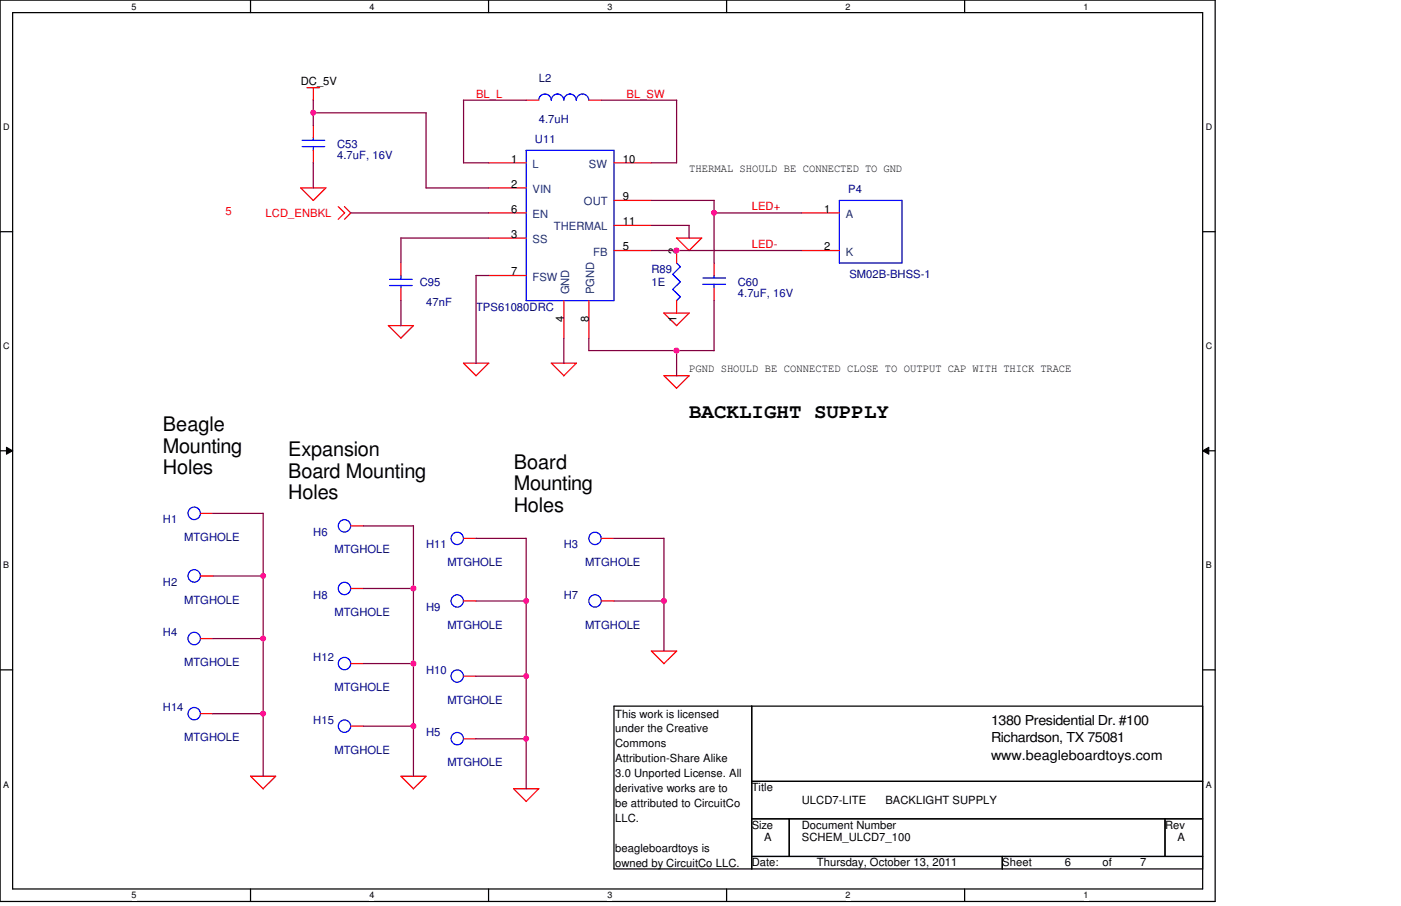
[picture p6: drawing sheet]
<svg xmlns="http://www.w3.org/2000/svg" width="432mm" height="279mm" viewBox="0 0 432 279" stroke-linecap="round" stroke-linejoin="round" font-family="sans-serif">
<path d="M0 0h374.5v278h-374.5zM3.9 3.9h366.8v270.3h-366.8z" fill="none" stroke="#000" stroke-width=".38"/>
<g fill="#fff">
<path d="M40.6 .5h1.5v3.1h-1.5z"/>
<path d="M40.6 274.6h1.5v3.1h-1.5z"/>
</g>
<path d="M77.2 0v3.9M77.2 274.2v3.8" fill="none" stroke="#000" stroke-width=".38"/>
<g fill="#fff">
<path d="M113.9 .5h1.5v3.1h-1.5z"/>
<path d="M113.9 274.6h1.5v3.1h-1.5z"/>
</g>
<path d="M150.6 0v3.9M150.6 274.2v3.8" fill="none" stroke="#000" stroke-width=".38"/>
<g fill="#fff">
<path d="M187.2 .5h1.6v3.1h-1.6z"/>
<path d="M187.2 274.6h1.6v3.1h-1.6z"/>
</g>
<path d="M223.9 0v3.9M223.9 274.2v3.8" fill="none" stroke="#000" stroke-width=".38"/>
<g fill="#fff">
<path d="M260.6 .5h1.5v3.1h-1.5z"/>
<path d="M260.6 274.6h1.5v3.1h-1.5z"/>
</g>
<path d="M297.3 0v3.9M297.3 274.2v3.8" fill="none" stroke="#000" stroke-width=".38"/>
<g fill="#fff">
<path d="M334 .5h1.5v3.1h-1.5z"/>
<path d="M334 274.6h1.5v3.1h-1.5z"/>
<path d="M1 37.7h2v3.1h-2z"/>
<path d="M371.6 37.7h2v3.1h-2z"/>
<path d="M1 105.2h2v3.1h-2z"/>
<path d="M371.6 105.2h2v3.1h-2z"/>
</g>
<path d="M0 71.5h3.9M370.7 71.5h3.8" fill="none" stroke="#000" stroke-width=".38"/>
<g fill="#fff">
<path d="M1 172.8h1.8v3.1h-1.8z"/>
<path d="M371.6 172.8h1.9v3.1h-1.9z"/>
</g>
<path d="M0 139h3.9M370.7 139h3.8" fill="none" stroke="#000" stroke-width=".38"/>
<path d="M2 137.9l1.9 1.1-1.9 1.1zM370.7 139l1.9-1.1v2.2z" fill="#000"/>
<path d="M2 137.9l1.9 1.1-1.9 1.1zM370.7 139l1.9-1.1v2.2z" fill="none" stroke="#000" stroke-width=".31"/>
<g fill="#fff">
<path d="M1 240.4h1.8v3.1h-1.8z"/>
<path d="M371.6 240.4h1.9v3.1h-1.9z"/>
</g>
<path d="M0 206.6h3.9M189.2 217.8h181.5v50.2h-181.5zM231.7 217.8v50.2M370.7 206.6h3.8M231.7 241h139M231.7 252.5h139M243.2 252.5v11.6M359.1 252.5v11.6M231.7 264.1h139M308.9 264.1v3.9" fill="none" stroke="#000" stroke-width=".38"/>
<g fill="none" stroke="#f00" stroke-width=".38">
<path d="M94.6 27.1h3.9M96.6 27.1v3.8M96.6 38.7v3.8M162.2 30.9h3.8M181.5 30.9h3.8M96.6 46.4v3.8M100.4 58l-3.9 3.8M100.5 58h-7.8l3.9 3.8M150.6 58h11.6M150.6 50.2h11.6M189.2 50.2h11.6M104.2 63.7l2 2-2 1.9"/>
<path d="M106.2 63.7l1.9 2-1.9 1.9M150.6 73.4h11.6M150.6 65.7h11.6M189.2 77.3h11.6M189.2 61.8h11.6M189.2 69.5h11.6M208.5 73.4l3.8 3.9 3.9-3.9M208.5 73.4h7.8M208.5 77.3v3.8M247.1 65.7h11.6M247.1 77.3h11.6M123.6 81.1v3.9"/>
<path d="M123.6 88.8v3.9M150.6 85h11.6M173.8 92.7v11.6M181.5 92.7v11.6M204.6 96.5l3.9 3.9M204.6 96.6h7.8M208.5 92.7v3.9M212.4 96.6l-3.9 3.9M220.1 81.1v3.9M220.1 88.8v3.9M119.7 100.4l3.9 3.9M119.7 100.4h7.8l-4 3.9"/>
<path d="M142.8 112l3.9 3.9 4-3.9h-7.8M169.9 112l3.8 3.9 3.9-3.9M169.9 112h7.8M204.6 115.8l3.9 4 3.9-3.9M204.6 115.9h7.8M61.8 158.3h3.9M61.8 177.6h3.9M108.1 162.2h3.9M142.9 166h3.8M185.3 166h3.9M61.8 196.9h3.9M108.1 181.5h3.9"/>
<path d="M142.9 185.3h3.8M185.3 185.3h3.9M108.1 204.6h3.9M142.9 208.5h3.8M200.7 200.7l3.9 3.9M200.8 200.8h7.8M208.5 200.8l-3.9 3.9M61.8 220.1h3.9M77.2 239.4l3.9 3.8M77.3 239.4h7.7l-3.9 3.9M108.1 223.9h3.9M123.5 239.4l3.9 3.8"/>
<path d="M123.6 239.4h7.8M131.3 239.4l-3.9 3.9M142.9 227.8h3.8M158.3 243.2l3.9 3.9M158.3 243.2h7.8l-4 4"/>
</g>
<g fill="none" stroke="#00f" stroke-width=".38">
<path d="M166 30.9a1.95 1.95 0 0 1 2-1.9 1.95 1.95 0 0 1 1.9 1.9 1.9 1.9 0 0 1 1.9-1.9 1.96 1.96 0 0 1 2 1.9 1.9 1.9 0 0 1 1.9-1.9 1.96 1.96 0 0 1 1.9 1.9 1.93 1.93 0 0 1 2-1.9 1.93 1.93 0 0 1 1.9 1.9M93.1 45.2h7M93.1 43.3h7M96.6 42.5v.8M96.6 45.2v1.2M162.2 46.4h27v46.3h-27zM258.7 61.8h19.3v19.3h-19.3zM120.1 86.1h6.9M120.1 88.1h6.9M123.6 85v1.2M123.6 88v.8M207.3 89.2l2.4 2.4"/>
<path d="M207.3 84.6l2.4 2.4M208.5 81.1l1.2 1.2M209.7 91.5l-1.2 1.3M209.7 82.3l-2.4 2.3M209.7 86.9l-2.4 2.4M216.6 87.7h7M216.6 85.7h7M220.1 85v.8M220.1 87.6v1.2"/>
<circle cx="59.8" cy="158.3" r="1.92"/>
<circle cx="59.8" cy="177.6" r="1.92"/>
<circle cx="106.2" cy="162.2" r="1.9"/>
<circle cx="140.9" cy="166" r="1.9"/>
<circle cx="183.4" cy="166" r="1.9"/>
<circle cx="59.8" cy="196.9" r="1.92"/>
<circle cx="106.2" cy="181.5" r="1.9"/>
<circle cx="140.9" cy="185.3" r="1.9"/>
<circle cx="183.4" cy="185.3" r="1.9"/>
<circle cx="106.2" cy="204.6" r="1.9"/>
<circle cx="140.9" cy="208.5" r="1.9"/>
<circle cx="59.9" cy="220.1" r="1.9"/>
<circle cx="106.2" cy="223.9" r="1.9"/>
<circle cx="140.9" cy="227.8" r="1.9"/>
</g>
<g fill="none" stroke="#800040" stroke-width=".38">
<path d="M96.6 30.9v7.8M96.6 34.8h34.8M131.3 34.8v23.2M162.2 30.9h-19.3v19.3h7.8M185.3 30.9h23.3M208.5 30.9v19.3h-7.8M96.6 50.2v7.8M131.3 58h19.4M108.1 65.7h42.5M123.5 73.4h27.1M123.6 73.4v7.8M200.8 61.8h19.3"/>
<path d="M200.8 77.3h46.4M200.8 69.5h11.6M212.4 69.5v3.9M220.1 65.7h27.1M220.1 61.8v19.4M123.6 92.7v7.8M150.6 85h-3.9v27.1M220.1 92.7v15.5M173.8 104.3v7.8M181.5 104.2v3.9h38.6M208.5 108.1v7.8M65.6 158.3h15.5"/>
<path d="M81.1 158.3v81.1M65.6 177.6h15.5M112 162.2h15.4M127.4 162.1v77.3M146.7 166h15.5M162.2 166v77.2M189.2 166h15.4M204.6 166v34.8M65.6 196.9h15.5M112 181.5h15.4M146.7 185.3h15.5M189.2 185.3h15.4"/>
<path d="M112 204.6h15.4M146.7 208.5h15.5M65.6 220.1h15.5M112 223.9h15.4M146.7 227.8h15.5"/>
</g>
<circle cx="96.5" cy="34.7" r=".75" fill="#f0f"/>
<circle cx="96.5" cy="34.7" r=".75" fill="none" stroke="#f0f" stroke-width=".38"/>
<circle cx="208.5" cy="77.2" r=".75" fill="#f0f"/>
<circle cx="208.5" cy="77.2" r=".75" fill="none" stroke="#f0f" stroke-width=".38"/>
<circle cx="220.1" cy="65.6" r=".75" fill="#f0f"/>
<circle cx="220.1" cy="65.6" r=".75" fill="none" stroke="#f0f" stroke-width=".38"/>
<circle cx="162.1" cy="185.3" r=".75" fill="#f0f"/>
<circle cx="162.1" cy="185.3" r=".75" fill="none" stroke="#f0f" stroke-width=".38"/>
<circle cx="162.1" cy="227.8" r=".75" fill="#f0f"/>
<circle cx="162.1" cy="227.8" r=".75" fill="none" stroke="#f0f" stroke-width=".38"/>
<circle cx="162.1" cy="208.5" r=".75" fill="#f0f"/>
<circle cx="162.1" cy="208.5" r=".75" fill="none" stroke="#f0f" stroke-width=".38"/>
<circle cx="127.4" cy="181.5" r=".75" fill="#f0f"/>
<circle cx="127.4" cy="181.5" r=".75" fill="none" stroke="#f0f" stroke-width=".38"/>
<circle cx="127.4" cy="223.9" r=".76" fill="#f0f"/>
<circle cx="127.4" cy="223.9" r=".76" fill="none" stroke="#f0f" stroke-width=".38"/>
<circle cx="127.4" cy="204.6" r=".76" fill="#f0f"/>
<circle cx="127.4" cy="204.6" r=".76" fill="none" stroke="#f0f" stroke-width=".38"/>
<circle cx="208.5" cy="108.1" r=".76" fill="#f0f"/>
<circle cx="208.5" cy="108.1" r=".76" fill="none" stroke="#f0f" stroke-width=".38"/>
<circle cx="81.1" cy="177.6" r=".75" fill="#f0f"/>
<circle cx="81.1" cy="177.6" r=".75" fill="none" stroke="#f0f" stroke-width=".38"/>
<circle cx="81.1" cy="220.1" r=".75" fill="#f0f"/>
<circle cx="81.1" cy="220.1" r=".75" fill="none" stroke="#f0f" stroke-width=".38"/>
<circle cx="81.1" cy="196.9" r=".75" fill="#f0f"/>
<circle cx="81.1" cy="196.9" r=".75" fill="none" stroke="#f0f" stroke-width=".38"/>
<circle cx="204.6" cy="185.3" r=".76" fill="#f0f"/>
<circle cx="204.6" cy="185.3" r=".76" fill="none" stroke="#f0f" stroke-width=".38"/>
<g font-size="6.2">
<text x="212.4" y="128.8">BACKLIGHT SUPPLY</text>
<text x="50.2" y="133">Beagle</text>
<text x="50.2" y="139.6">Mounting</text>
<text x="88.8" y="140.7">Expansion</text>
<text x="50.2" y="146.2">Holes</text>
<text x="88.8" y="147.3">Board Mounting</text>
<text x="158.3" y="144.6">Board</text>
<text x="88.8" y="153.9">Holes</text>
<text x="158.3" y="151.2">Mounting</text>
<text x="158.3" y="157.8">Holes</text>
</g>
<g font-size="4.2">
<text x="305.4" y="223.5">1380 Presidential Dr. #100</text>
<text x="305.4" y="228.9">Richardson, TX 75081</text>
<text x="305.4" y="234.3">www.beagleboardtoys.com</text>
</g>
<g font-size="3.5">
<text x="92.7" y="26.3">DC_5V</text>
<text x="157.5" y="50.2">1</text>
<text x="191.9" y="50.2">10</text>
<text x="212.4" y="53">THERMAL SHOULD BE CONNECTED TO GND</text>
<text x="157.5" y="57.9">2</text>
<text x="157.5" y="65.6">6</text>
<text x="191.9" y="61.8">9</text>
<text x="254" y="65.6">1</text>
<text x="191.9" y="69.5">11</text>
<text x="157.5" y="73.4">3</text>
<text x="191.9" y="77.2">5</text>
<text x="254" y="77.2">2</text>
<text x="208.5" y="78.4" transform="rotate(-90 208.5 78.4)">2</text>
<text x="157.5" y="84.9">7</text>
<text x="173.7" y="99.4" transform="rotate(-90 173.7 99.4)">4</text>
<text x="181.4" y="99.4" transform="rotate(-90 181.4 99.4)">8</text>
<text x="208.5" y="99.4" transform="rotate(-90 208.5 99.4)">1</text>
<text x="212.4" y="114.8">PGND SHOULD BE CONNECTED CLOSE TO OUTPUT CAP WITH THICK TRACE</text>
<text x="189.6" y="221.3">This work is licensed</text>
<text x="189.6" y="225.9">under the Creative</text>
<text x="189.6" y="230.5">Commons</text>
<text x="189.6" y="235.1">Attribution-Share Alike</text>
<text x="189.6" y="239.7">3.0 Unported License. All</text>
<text x="189.6" y="244.3">derivative works are to</text>
<text x="231.7" y="244.1">Title</text>
<text x="189.6" y="249">be attributed to CircuitCo</text>
<text x="247.1" y="247.9">ULCD7-LITE</text>
<text x="272.9" y="247.9">BACKLIGHT SUPPLY</text>
<text x="189.6" y="253.6">LLC.</text>
<text x="231.7" y="255.6">Size</text>
<text x="247.1" y="255.6">Document Number</text>
<text x="359.1" y="255.6">Rev</text>
<text x="189.6" y="262.8">beagleboardtoys is</text>
<text x="235.5" y="259.5">A</text>
<text x="247.1" y="259.5">SCHEM_ULCD7_100</text>
<text x="363" y="259.5">A</text>
<text x="189.6" y="267.4">owned by CircuitCo LLC.</text>
<text x="231.7" y="267.2">Date:</text>
<text x="251.8" y="267.2">Thursday, October 13, 2011</text>
<text x="308.9" y="267.2">Sheet</text>
<text x="328.2" y="267.2">6</text>
<text x="339.8" y="267.2">of</text>
<text x="351.4" y="267.2">7</text>
</g>
<g font-size="3.5" fill="#000080">
<text x="166" y="25.1">L2</text>
<text x="166" y="37.9">4.7uH</text>
<text x="103.9" y="45.6">C53</text>
<text x="164.9" y="44.1">U11</text>
<text x="103.9" y="49.1">4.7uF, 16V</text>
<text x="261.4" y="59.5">P4</text>
<text x="129.4" y="88.1">C95</text>
<text x="200.8" y="84.2">R89</text>
<text x="200.8" y="88.1">1E</text>
<text x="227.4" y="88.1">C60</text>
<text x="261.8" y="85.7">SM02B-BHSS-1</text>
<text x="131.3" y="94.2">47nF</text>
<text x="146.7" y="95.8">TPS61080DRC</text>
<text x="227.4" y="91.5">4.7uF, 16V</text>
<text x="50.2" y="161.4">H1</text>
<text x="56.8" y="166.8">MTGHOLE</text>
<text x="96.6" y="165.3">H6</text>
<text x="103.1" y="170.7">MTGHOLE</text>
<text x="131.3" y="169.1">H11</text>
<text x="173.8" y="169.1">H3</text>
<text x="137.9" y="174.5">MTGHOLE</text>
<text x="180.3" y="174.5">MTGHOLE</text>
<text x="50.2" y="180.7">H2</text>
<text x="96.6" y="184.6">H8</text>
<text x="173.8" y="184.6">H7</text>
<text x="56.8" y="186.1">MTGHOLE</text>
<text x="103.1" y="190">MTGHOLE</text>
<text x="131.3" y="188.4">H9</text>
<text x="50.2" y="196.2">H4</text>
<text x="137.9" y="193.8">MTGHOLE</text>
<text x="180.3" y="193.8">MTGHOLE</text>
<text x="96.6" y="203.9">H12</text>
<text x="56.8" y="205.4">MTGHOLE</text>
<text x="131.3" y="207.7">H10</text>
<text x="103.1" y="213.1">MTGHOLE</text>
<text x="50.2" y="219.3">H14</text>
<text x="137.9" y="217">MTGHOLE</text>
<text x="96.6" y="223.2">H15</text>
<text x="131.3" y="227">H5</text>
<text x="56.8" y="228.6">MTGHOLE</text>
<text x="103.1" y="232.5">MTGHOLE</text>
<text x="137.9" y="236.3">MTGHOLE</text>
</g>
<g font-size="3.5" fill="#f00">
<text x="146.7" y="30.1">BL_L</text>
<text x="193.1" y="30.1">BL_SW</text>
<text x="231.7" y="64.9">LED+</text>
<text x="69.5" y="66.4">5</text>
<text x="81.9" y="66.8">LCD_ENBKL</text>
<text x="231.7" y="76.5">LED-</text>
</g>
<g font-size="3.5" fill="#004080">
<text x="164.1" y="51.8">L</text>
<text x="181.5" y="51.8">SW</text>
<text x="164.1" y="59.5">VIN</text>
<text x="180" y="63.4">OUT</text>
<text x="164.1" y="67.2">EN</text>
<text x="170.7" y="71.1">THERMAL</text>
<text x="260.6" y="67.2">A</text>
<text x="164.1" y="75">SS</text>
<text x="182.8" y="78.8">FB</text>
<text x="260.6" y="78.8">K</text>
<text x="164.1" y="86.5">FSW</text>
<text x="175.4" y="90.8" transform="rotate(-90 175.4 90.8)">GND</text>
<text x="183.1" y="90.8" transform="rotate(-90 183.1 90.8)">PGND</text>
</g>
<g font-size="2.8">
<text x="40.6" y="3">5</text>
<text x="113.9" y="3">4</text>
<text x="187.2" y="3">3</text>
<text x="260.6" y="3">2</text>
<text x="334" y="3">1</text>
<text x="1" y="40.2">D</text>
<text x="371.6" y="40.2">D</text>
<text x="1" y="107.7">C</text>
<text x="371.6" y="107.7">C</text>
<text x="1" y="175.3">B</text>
<text x="371.6" y="175.3">B</text>
<text x="1" y="242.9">A</text>
<text x="371.6" y="242.9">A</text>
<text x="40.6" y="277.1">5</text>
<text x="113.9" y="277.1">4</text>
<text x="187.2" y="277.1">3</text>
<text x="260.6" y="277.1">2</text>
<text x="334" y="277.1">1</text>
</g>
</svg>
